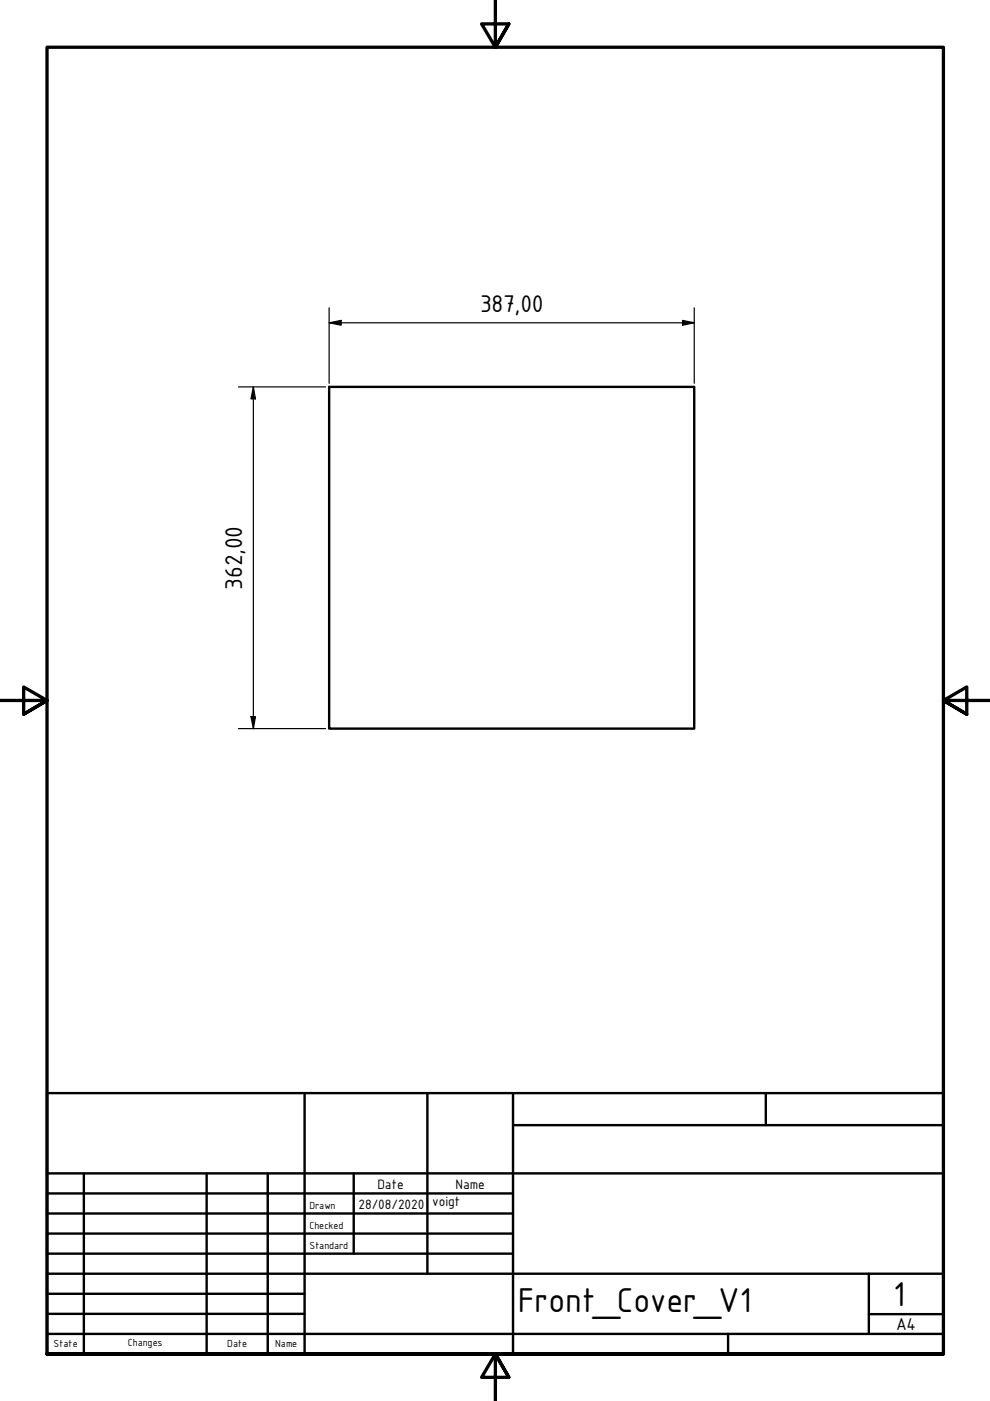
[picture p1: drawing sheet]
<svg xmlns="http://www.w3.org/2000/svg" width="210mm" height="297mm" viewBox="0 0 210 297" stroke-linecap="round" stroke-linejoin="round" font-family="sans-serif">
<!-- layer: Visible (ISO) -->
<path d="M69.8 82h77.4v72.5h-77.4z" fill="none" stroke="#000" stroke-width=".51"/>
<!-- layer: Border (ISO) -->
<path d="M105 0v10l-2.9-4.9h5.8l-2.9 4.9 2.9-4.9M0 148.5h10l-5-2.8v5.7l5-2.9-5 2.9M210 148.5h-10l5-2.8v5.7l-5-2.9 5 2.9M10 287.1v-277.1h190v277.1h-190h190M107.9 292l-2.9-4.9 2.9 4.9h-5.8l2.9-4.9v9.9" fill="none" stroke="#000" stroke-width=".7"/>
<!-- layer: Title (ISO) -->
<g fill="none" stroke="#000" stroke-width=".51">
<path d="M10 231.8h190v55.3h-190zM64.6 231.8v55.3M90.6 231.8v38.3M108.8 238.6h91.2M108.8 231.8v55.3M162.4 231.8v6.8M10 253h98.8M10 257.3h98.8M10 248.8h190M17.8 248.8v38.3M43.8 248.8v38.3M56.8 248.8v38.3"/>
<path d="M75 248.8v17M10 261.5h98.8M10 265.8h98.8M10 270.1h190M10 274.3h54.6M10 278.6h54.6M184.2 278.6h15.8M184.2 270.1v12.7M10 282.8h190M154.4 282.8v4.3"/>
</g>
<!-- layer: Dimension (ISO) -->
<path d="M69.8 68.4l2.5-.5v1zM69.8 68.4h77.4M69.8 65.3v16M144.7 67.9l2.5 .5-2.5 .5zM147.2 65.3v16M50.5 82h18.5M53.7 82l.5 2.6h-1zM53.7 82v72.5M50.5 154.5h18.5M53.2 151.9h1l-.5 2.6z" fill="none" stroke="#000" stroke-width=".25"/>
<g fill="#000">
<path d="M69.8 68.4l2.5-.5v1z" fill-rule="evenodd"/>
<path d="M144.7 67.9l2.5 .5-2.5 .5z" fill-rule="evenodd"/>
<path d="M53.7 82l.5 2.6h-1z" fill-rule="evenodd"/>
<path d="M53.2 151.9h1l-.5 2.6z" fill-rule="evenodd"/>
</g>
<g font-size="7.9">
<text x="109.8" y="278.2">Front_Cover_V1</text>
<text x="189.4" y="276.8">1</text>
</g>
<g font-size="5.5">
<text x="101.8" y="66.2">387,00</text>
<text x="51.4" y="125" transform="rotate(-90 51.4 125)">362,00</text>
</g>
<text font-size="3.9" x="190" y="282">A4</text>
<g font-size="3.1">
<text x="76" y="256.3">28/08/2020</text>
<text x="80" y="252">Date</text>
<text x="91.6" y="255.7">voigt</text>
<text x="96.6" y="252">Name</text>
</g>
<g font-size="2.3">
<text x="65.6" y="256.3">Drawn</text>
<text x="65.6" y="260.5">Checked</text>
<text x="65.6" y="264.8">Standard</text>
<text x="11.4" y="285.7">State</text>
<text x="27.1" y="285.4">Changes</text>
<text x="48.2" y="285.7">Date</text>
<text x="58.4" y="285.7">Name</text>
</g>
</svg>
